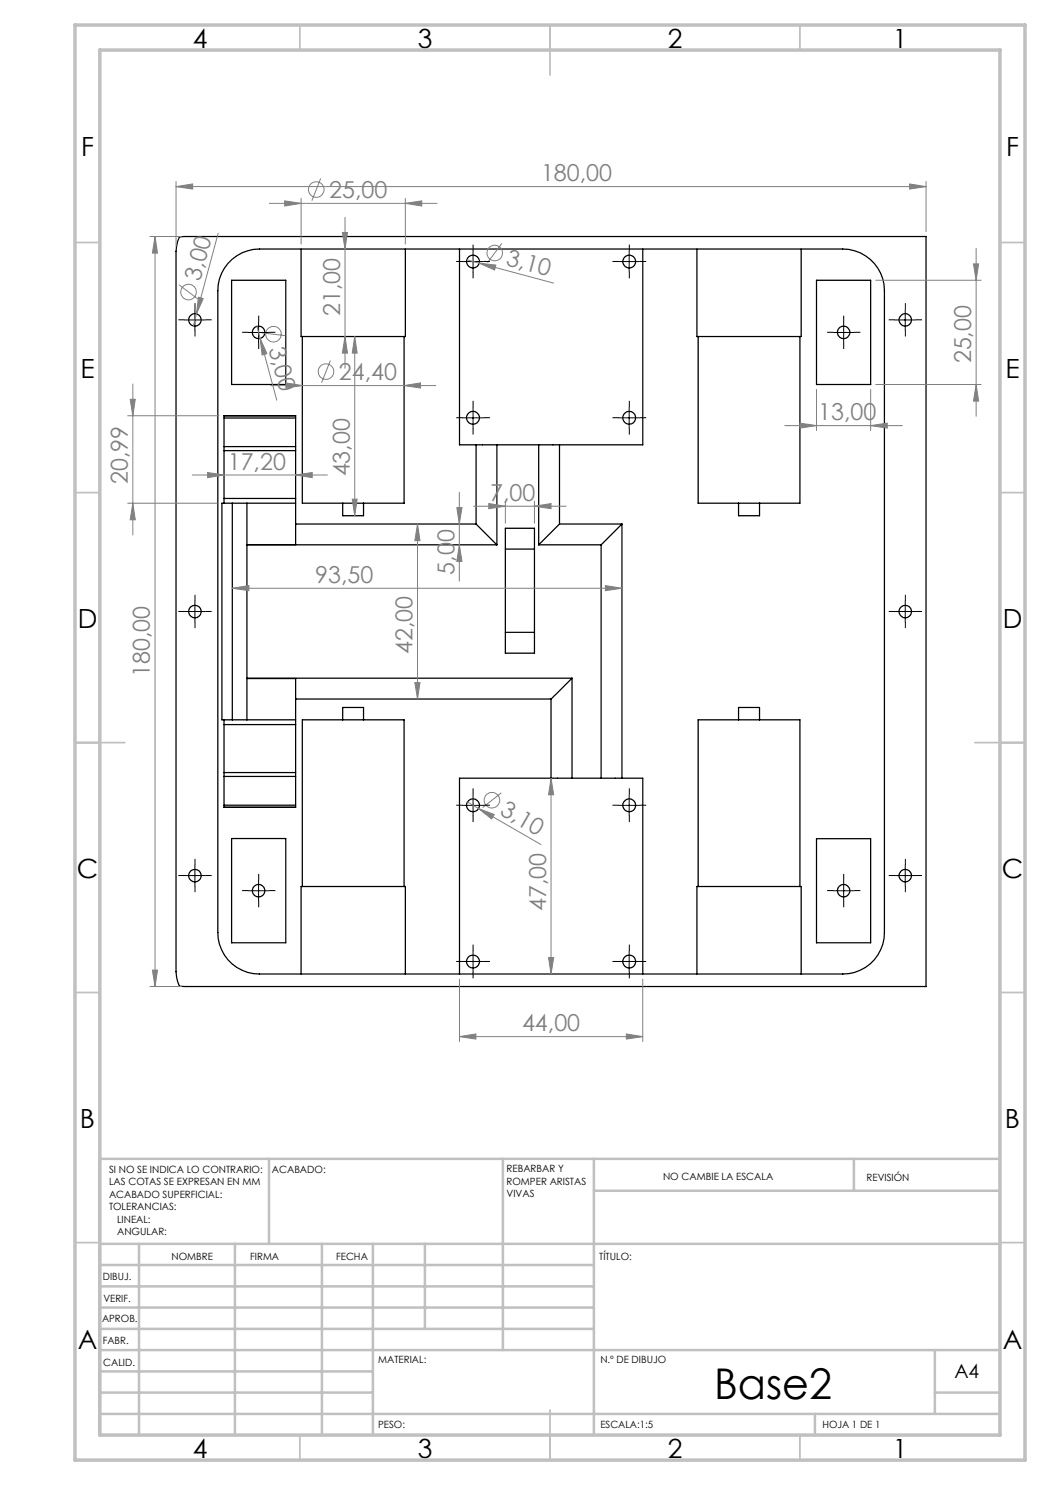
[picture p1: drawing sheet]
<svg xmlns="http://www.w3.org/2000/svg" width="210mm" height="297mm" viewBox="0 0 210 297" stroke-linecap="round" stroke-linejoin="round" font-family="sans-serif">
<g fill="none" stroke="#000" stroke-width=".25">
<path d="M35.9 47.4l.9-.1h148.4v150l-149.3-.1-.4-.9-.3-2v-144l.3-2zM46.3 56.1h10.8v20.8h-10.8zM46.4 51.9a8.2 8.2 0 0 1 5.5-2.1h116.7a8.3 8.3 0 0 1 8.3 8.3v128.4a8.3 8.3 0 0 1-8.3 8.3h-116.7a8.3 8.3 0 0 1-8.3-8.3v-128.4a8.2 8.2 0 0 1 2.8-6.2zM60.2 49.8v17.5h.3M81.1 49.8v17.5h-.3M91.9 49.8v39.2h3.3M128.6 49.8v39.2h-16.7M139.4 49.8v17.5h.2M160.2 49.8v17.5h-.2M163.3 56.1h10.8v20.8h-10.8zM60.5 67.3h20.3M60.5 67.3v33.3h20.3v-33.3"/>
<path d="M139.6 67.3h20.4M139.6 67.3v33.3h20.4v-33.3M44.8 83.6h14.3M44.8 99.7h14.3M44.8 89.3h14.3M44.8 90.1h14.3M95.2 89h16.7M95.2 89v15.8M99.4 89v20M107.7 89v20M111.9 89v15.8M44.8 100.6h1.7"/>
<path d="M44.8 100.6h-.4v43.4h.4M44.8 100.6v-17.5h14.3v21.7M46.5 100.6h12.6M46.5 100.6v43.4M49.4 108.9l50 .1M49.4 100.6v43.4M59.1 104.8v4.1M59.1 104.8h36.1M68.5 100.6v2.5h4.2v-2.5M95.2 104.8l4.2 4.2M101.1 105.7h5.8v24.9h-5.8zM101.1 109.8h5.8"/>
<path d="M107.7 109h12.5M111.9 104.8l-4.2 4.2M111.9 104.8h12.5M120.2 109v46.6M124.4 104.8l-4.2 4.2M124.4 104.8v50.8M147.7 100.6v2.5h4.2v-2.5M49.4 135.7h9.7v4.1M49.4 135.6h65M59.1 139.8v21.7h-14.3v-17.5M59.1 139.8h51.1M101.1 126.5h5.8"/>
<path d="M110.2 139.8v15.8M114.4 135.6l-4.2 4.2M114.4 135.6v20M44.8 144h1.7M44.8 144.9h14.3M44.8 155.3h14.3M44.8 154.5h14.3M46.5 144h12.6M68.5 144v-2.5h4.2v2.5M110.2 155.6h14.2M110.2 155.6h-18.3v39.2M124.4 155.6h4.2v39.2"/>
<path d="M147.7 144v-2.5h4.2v2.5M44.8 161h14.3M46.3 167.7h10.8v20.9h-10.8zM60.5 177.3h20.3M60.5 177.3v-33.3h20.3v33.3M60.5 177.3h-.3v17.5M80.8 177.3h.3v17.5M139.6 177.3h20.4M139.6 177.3h-.2v17.5M139.6 177.3v-33.3h20.4v33.3M160 177.3h.2v17.5M163.3 167.7h10.8v20.9h-10.8z"/>
<circle cx="94.6" cy="52.3" r="1.29"/>
<circle cx="125.9" cy="52.3" r="1.29"/>
<circle cx="39" cy="64" r="1.25"/>
<circle cx="51.7" cy="66.5" r="1.25"/>
<circle cx="168.7" cy="66.5" r="1.24"/>
<circle cx="181.1" cy="64" r="1.24"/>
<circle cx="94.6" cy="83.6" r="1.29"/>
<circle cx="125.9" cy="83.6" r="1.29"/>
<circle cx="39" cy="122.3" r="1.27"/>
<circle cx="181.1" cy="122.3" r="1.26"/>
<circle cx="39" cy="175.1" r="1.25"/>
<circle cx="51.7" cy="178.1" r="1.25"/>
<circle cx="94.6" cy="161.1" r="1.29"/>
<circle cx="125.9" cy="161.1" r="1.29"/>
<circle cx="168.7" cy="178.1" r="1.24"/>
<circle cx="181.1" cy="175.1" r="1.24"/>
<circle cx="94.6" cy="192.3" r="1.29"/>
<circle cx="125.9" cy="192.3" r="1.29"/>
</g>
<g fill="none" stroke="#808080" stroke-width=".2">
<path d="M35.2 37.3l3.3-.5v1zM35.2 36.3v13M35.2 37.3h150M60.2 39.7v9.1M64.1 35.7l-1.7 4.4M81.1 39.7v9.1M181.9 36.8l3.3 .5-3.3 .5zM185.2 36.3v10M30 47.3h6.3M31 47.3l.5 3.3h-1zM31 47.3v150M35.8 57l3.8 2.8"/>
<path d="M39.7 59.4l.9 .3-1.3 3.1zM43.6 46.6l-4.3 16.2M53.9 40.7h33.5M56.9 40.2l3.3 .5-3.3 .5zM68.5 46.5h1l-.5 3.3zM69 43.5v30.2M81.1 40.7l3.2-.5v1zM93.3 52l2.5 .6M95.8 52.6l3.4 .4-.3 1zM95.8 52.6l14.9 4M100.4 48.7l-2.9 3.8M175.2 56.1h21"/>
<path d="M194.7 52.8h1l-.5 3.3zM195.2 49.7v33.6M26 79.9h1.1l-.5 3.2zM26.6 76.8v30.2M39.3 62.8l-.6 2.4M51.4 65.3l.6 2.4M52 67.7l1.4 3-1 .3zM52 67.7l3.4 12.3M52.3 66.6l4.8 .5M54.1 77.1h33.1M57.2 76.6l3.3 .5-3.3 .5zM66.1 72.1l-1.8 4.4"/>
<path d="M69 67.3l.5 3.3h-1zM70.9 67.3l.5 3.3h-1zM70.9 67.3v35.8M80.8 77.1l3.3-.5v1zM163.3 77.9v8.2M174.1 77.9v8.2M175.2 76.9h21M195.2 76.9l.5 3.3h-1zM25.5 83.1h18.3M38.5 95h27M41.5 94.5l3.3 .5-3.3 .5zM59.1 95l3.3-.5v1z"/>
<path d="M70.4 99.8h1l-.5 3.3zM91.9 98.5v17.7M157 85.1h23.5M160 84.6l3.3 .5-3.3 .5zM174.1 85.1l3.3-.5v1zM25.5 100.6h17.9M26.6 100.6l.5 3.4h-1.1zM46.5 117.6l3.3-.5v1zM46.5 117.6h77.9M83.5 104.8l.5 3.3h-1zM83.5 104.8v35M91.4 101.5h1l-.5 3.3z"/>
<path d="M91.9 109l.5 3.3h-1zM94.7 101.2h18.5M97.8 100.7l3.3 .5-3.3 .5zM101.1 100.2v4.4M106.9 101.2l3.3-.5v1zM106.9 100.2v4.4M121.1 117.1l3.3 .5-3.3 .5zM83 136.5h1l-.5 3.3zM100.3 158.6l-3.8 2.9M110.2 155.6l.5 3.4h-1zM110.2 155.6v39.2M93.5 160.4l2.2 1.3"/>
<path d="M95.7 161.7l3.1 1.2-.5 .9zM95.7 161.7l12.5 7.2M30 197.3h6.3M30.5 194h1l-.5 3.3zM91.9 195.8v12.5M109.7 191.5h1l-.5 3.3zM128.6 195.8v12.5M91.9 207.3l3.3-.5v1zM91.9 207.3h36.7M125.3 206.8l3.3 .5-3.3 .5z"/>
<circle cx="63.3" cy="37.9" r="1.55"/>
<circle cx="37.7" cy="58.4" r="1.56"/>
<circle cx="98.9" cy="50.6" r="1.56"/>
<circle cx="54.7" cy="66.8" r="1.55"/>
<circle cx="65.2" cy="74.3" r="1.55"/>
<circle cx="98.4" cy="160.1" r="1.56"/>
</g>
<g fill="none" stroke="#000" stroke-width=".2" stroke-dasharray="15.2 1.3 1.3 1.3" stroke-linecap="butt">
<path d="M92.5 52.3h-1.3M94.6 50.2v-1.3M94.6 54.4v1.3M96.7 52.3h1.3M123.8 52.3h-1.3M125.9 50.2v-1.3M125.9 54.4v1.3M127.9 52.3h1.3M36.9 64h-1.2M39 61.9v-1.3M39 66v1.3M41.1 64h1.2"/>
<path d="M49.7 66.5h-1.3M51.7 64.4v-1.3M51.7 68.5v1.3M53.8 66.5h1.3M166.7 66.5h-1.3M168.7 64.4v-1.3M168.7 68.5v1.3M170.8 66.5h1.3M179 64h-1.3M181.1 61.9v-1.3M181.1 66v1.3M183.2 64h1.2"/>
<path d="M92.5 83.5h-1.3M94.6 81.5v-1.3M94.6 85.6v1.3M96.7 83.5h1.3M123.8 83.5h-1.3M125.9 81.5v-1.3M125.9 85.6v1.3M127.9 83.5h1.3M36.9 122.3h-1.2M39 120.2v-1.2M39 124.4v1.2M41.1 122.3h1.2"/>
<path d="M179 122.3h-1.3M181.1 120.2v-1.2M181.1 124.4v1.2M183.2 122.3h1.2M94.6 159v-1.3M125.9 159v-1.3M36.9 175.1h-1.2M39 173v-1.2M39 177.2v1.2M41.1 175.1h1.2M49.7 178.1h-1.3M51.7 176v-1.2"/>
<path d="M53.8 178.1h1.3M92.5 161h-1.3M94.6 163.1v1.3M96.7 161h1.3M123.8 161h-1.3M125.9 163.1v1.3M127.9 161h1.3M166.7 178.1h-1.3M168.7 176v-1.2M170.8 178.1h1.3M179 175.1h-1.3M181.1 173v-1.2"/>
<path d="M181.1 177.2v1.2M183.2 175.1h1.2M51.7 180.2v1.3M92.5 192.3h-1.3M94.6 190.2v-1.3M94.6 194.4v1.3M96.7 192.3h1.3M123.8 192.3h-1.3M125.9 190.2v-1.3M125.9 194.4v1.3M127.9 192.3h1.3M168.7 180.2v1.3"/>
</g>
<g fill="none" stroke="#000" stroke-width=".2">
<path d="M92.5 52.3h4.2M94.6 50.2v4.2M123.8 52.3h4.1M125.8 50.2v4.2M36.9 64h4.2M39 61.9v4.2M49.6 66.5h4.2M51.7 64.4v4.2M166.7 66.5h4.1M168.7 64.4v4.2M179 64h4.1M181 61.9v4.2"/>
<path d="M92.5 83.6h4.2M94.6 81.5v4.2M123.8 83.6h4.1M125.8 81.5v4.2M36.9 122.3h4.2M39 120.2v4.2M179 122.3h4.1M181 120.2v4.2M94.6 159v4.2M125.8 159v4.2M36.9 175.1h4.2M39 173v4.2"/>
<path d="M49.6 178.1h4.2M51.7 176.1v4.1M92.5 161.1h4.2M123.8 161.1h4.1M166.7 178.1h4.1M168.7 176.1v4.1M179 175.1h4.1M181 173v4.2M92.5 192.3h4.2M94.6 190.2v4.2M123.8 192.3h4.1M125.8 190.2v4.2"/>
</g>
<g fill="none" stroke="#c0c0c0" stroke-width=".35">
<path d="M60 5v5M110 5v10M160 5v5M15 48.5h5M200 48.5h5M15 98.5h5M200 98.5h5M15 148.5h10M195 148.5h10M15 198.5h5M200 198.5h5M15 248.5h5"/>
<path d="M200 248.5h5M60 287v5M110 282v10M160 287v5"/>
</g>
<g fill="none" stroke="#c0c0c0" stroke-width=".5">
<path d="M53.8 231.8v17M100.6 231.8v38.2M118.8 231.8v55.2M118.8 238.2h81.2M170.8 231.8v6.4M200 231.8h-180v55.2M20 248.8h180M20 257.3h98.8M20 253h98.8M27.8 248.8v38.2M47 248.8v38.2M64.4 248.8v38.2"/>
<path d="M74.6 248.8v38.2M85 248.8v17M20 265.8h98.8M20 261.5h98.8M20 278.5h54.6M20 274.3h54.6M20 270h180M187 278.5h13M187 270v12.8M20 282.8h180M163 282.8v4.2"/>
</g>
<path d="M15 5h190v287h-190zM20 10h180v277h-180z" fill="none" stroke="#c0c0c0" stroke-width=".7"/>
<g fill="#808080">
<path d="M39.7 59.4l.9 .3-1.3 3.1z"/>
<path d="M52 67.7l1.4 3-1 .3z"/>
<path d="M95.7 161.7l3.1 1.2-.5 .9z"/>
<path d="M95.8 52.6l3.4 .4-.3 1z"/>
<path d="M56.9 40.2l3.3 .5-3.3 .5zM81.1 40.7l3.2-.5v1zM46.5 117.6l3.3-.5v1zM121.1 117.1l3.3 .5-3.3 .5z"/>
<path d="M35.2 37.3l3.3-.5v1zM181.9 36.8l3.3 .5-3.3 .5z"/>
<path d="M97.8 100.7l3.3 .5-3.3 .5zM106.9 101.2l3.3-.5v1z"/>
<path d="M41.5 94.5l3.3 .5-3.3 .5zM59.1 95l3.3-.5v1z"/>
<path d="M160 84.6l3.3 .5-3.3 .5zM174.1 85.1l3.3-.5v1z"/>
<path d="M80.8 77.1l3.3-.5v1zM57.2 76.6l3.3 .5-3.3 .5z"/>
<path d="M195.2 76.9l.5 3.3h-1zM194.7 52.8h1l-.5 3.3z"/>
<path d="M30.5 194h1l-.5 3.3zM31 47.3l.5 3.3h-1zM91.9 109l.5 3.3h-1zM91.4 101.5h1l-.5 3.3z"/>
<path d="M69 67.3l.5 3.3h-1zM68.5 46.5h1l-.5 3.3z"/>
<path d="M26.6 100.6l.5 3.4h-1.1zM26 79.9h1.1l-.5 3.2z"/>
<path d="M110.2 155.6l.5 3.4h-1zM109.7 191.5h1l-.5 3.3zM70.9 67.3l.5 3.3h-1zM70.4 99.8h1l-.5 3.3zM83.5 104.8l.5 3.3h-1zM83 136.5h1l-.5 3.3z"/>
<path d="M91.9 207.3l3.3-.5v1zM125.3 206.8l3.3 .5-3.3 .5z"/>
</g>
<text font-size="8.5" x="142.8" y="279.7">Base2</text>
<g font-size="5.3">
<text x="38.5" y="9.5">4</text>
<text x="83.5" y="9.5">3</text>
<text x="133.6" y="9.5">2</text>
<text x="178.6" y="9.5">1</text>
<text x="16.2" y="31.3">F</text>
<text x="201.2" y="31.3">F</text>
<text x="16.1" y="75.5">E</text>
<text x="201.1" y="75.5">E</text>
<text x="15.5" y="125.5">D</text>
<text x="200.5" y="125.5">D</text>
<text x="15.4" y="175.5">C</text>
<text x="200.4" y="175.5">C</text>
<text x="16" y="225.5">B</text>
<text x="201" y="225.5">B</text>
<text x="15.5" y="269.8">A</text>
<text x="200.5" y="269.8">A</text>
<text x="38.5" y="291.5">4</text>
<text x="83.5" y="291.5">3</text>
<text x="133.6" y="291.5">2</text>
<text x="178.6" y="291.5">1</text>
</g>
<g font-size="4.7" fill="#808080">
<text x="65.8" y="39.6">25,00</text>
<text x="108.2" y="36.3">180,00</text>
<text x="101" y="52.9" transform="rotate(15 101 52.9)">3,10</text>
<text x="40" y="56.4" transform="rotate(-75 40 56.4)">3,00</text>
<text x="68" y="63.3" transform="rotate(-90 68 63.3)">21,00</text>
<text x="53.7" y="69.7" transform="rotate(75 53.7 69.7)">3,00</text>
<text x="67.8" y="76">24,40</text>
<text x="194.2" y="72.7" transform="rotate(-90 194.2 72.7)">25,00</text>
<text x="163.7" y="84.1">13,00</text>
<text x="45.5" y="94">17,20</text>
<text x="69.9" y="95.3" transform="rotate(-90 69.9 95.3)">43,00</text>
<text x="25.6" y="96.8" transform="rotate(-90 25.6 96.8)">20,99</text>
<text x="98" y="100.2">7,00</text>
<text x="63.1" y="116.6">93,50</text>
<text x="90.9" y="114.9" transform="rotate(-90 90.9 114.9)">5,00</text>
<text x="82.5" y="130.8" transform="rotate(-90 82.5 130.8)">42,00</text>
<text x="30" y="135.4" transform="rotate(-90 30 135.4)">180,00</text>
<text x="99.8" y="162.8" transform="rotate(30 99.8 162.8)">3,10</text>
<text x="109.2" y="182.2" transform="rotate(-90 109.2 182.2)">47,00</text>
<text x="104.4" y="206.3">44,00</text>
</g>
<text font-size="3.9" x="190.9" y="275.5">A4</text>
<g font-size="2">
<text x="21.8" y="234.6">SI NO SE INDICA LO CONTRARIO:</text>
<text x="21.8" y="237.1">LAS COTAS SE EXPRESAN EN MM</text>
<text x="21.8" y="239.6">ACABADO SUPERFICIAL:</text>
<text x="54.4" y="234.6">ACABADO:</text>
<text x="101.3" y="234.5">REBARBAR Y</text>
<text x="101.3" y="237">ROMPER ARISTAS</text>
<text x="101.3" y="239.5">VIVAS</text>
<text x="132.6" y="236">NO CAMBIE LA ESCALA</text>
<text x="173.3" y="236.2">REVISIÓN</text>
<text x="21.8" y="242.1">TOLERANCIAS:</text>
<text x="23.4" y="244.6">LINEAL:</text>
<text x="23.4" y="247.1">ANGULAR:</text>
<text x="34.3" y="252">NOMBRE</text>
<text x="50" y="251.9">FIRMA</text>
<text x="67.2" y="251.9">FECHA</text>
<text x="119.9" y="251.9">TÍTULO:</text>
<text x="20.6" y="256.1">DIBUJ.</text>
<text x="20.7" y="260.3">VERIF.</text>
<text x="20.4" y="264.4">APROB.</text>
<text x="20.5" y="268.8">FABR.</text>
<text x="20.7" y="273.1">CALID.</text>
<text x="75.6" y="272.5">MATERIAL:</text>
<text x="120.1" y="272.5">N.º DE DIBUJO</text>
<text x="75.6" y="285.5">PESO:</text>
<text x="120.1" y="285.6">ESCALA:1:5</text>
<text x="164.5" y="285.6">HOJA 1 DE 1</text>
</g>
</svg>
